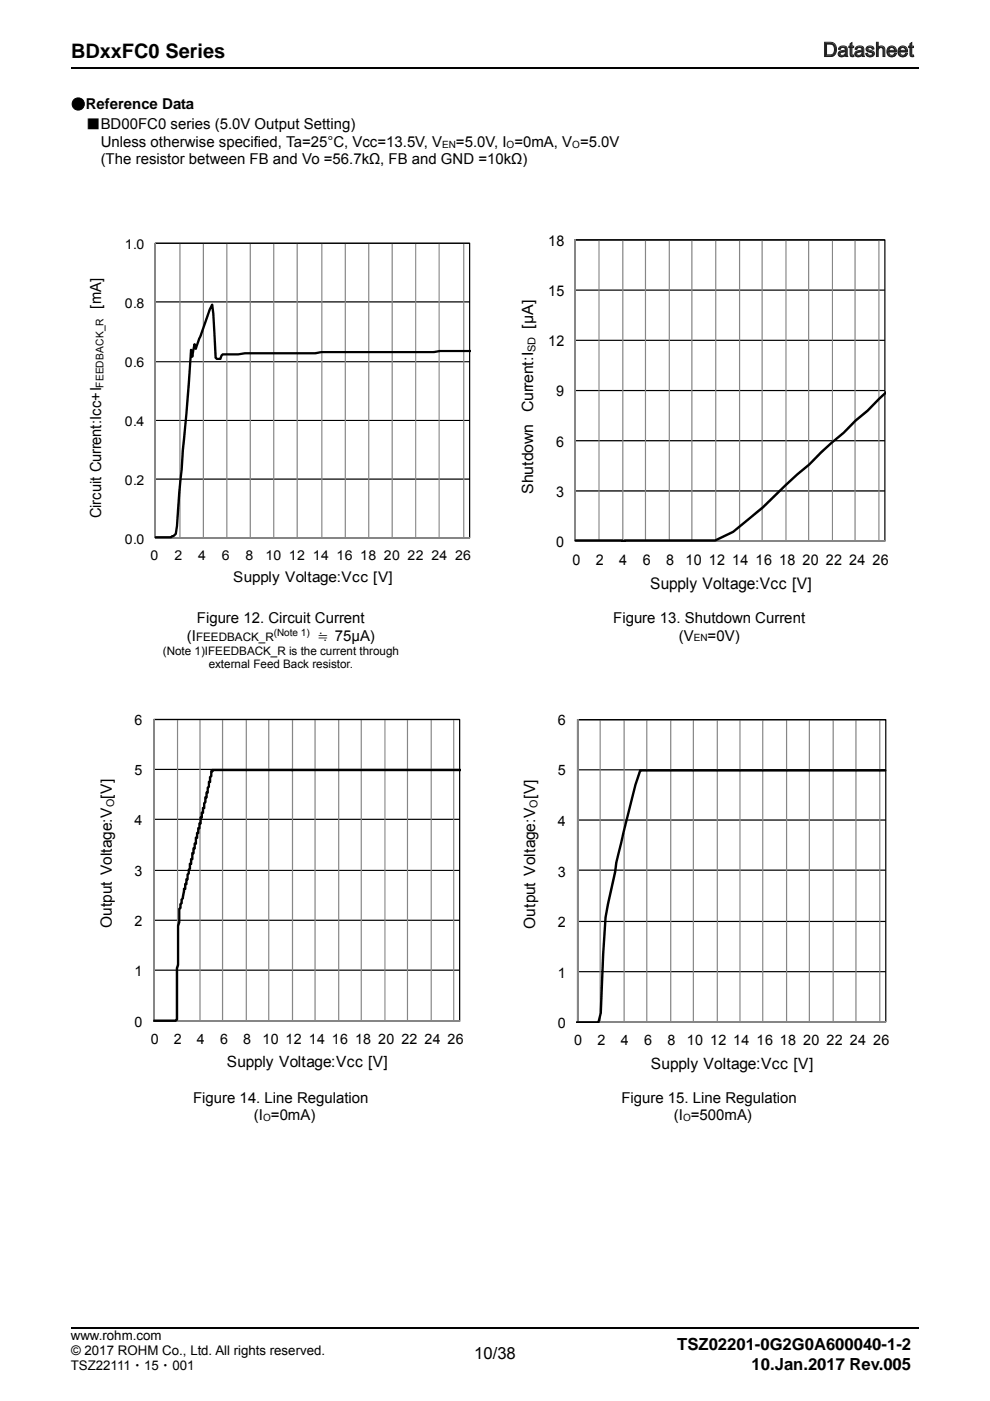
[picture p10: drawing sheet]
<svg xmlns="http://www.w3.org/2000/svg" width="210mm" height="297mm" viewBox="0 0 210 297" stroke-linecap="round" stroke-linejoin="round" font-family="sans-serif">
<path d="M15 281.7h179.7" fill="none" stroke="#010202" stroke-width=".32"/>
<path d="M15 14.4h179.7" fill="none" stroke="#010202" stroke-width=".34"/>
<path d="M122.1 51h65.5v63.6h-65.5z" fill="#fff"/>
<path d="M122 103.9h65.7v.3h-65.7zM122 93.3h65.7v.3h-65.7zM122 82.7h65.7v.2h-65.7zM122 72h65.7v.3h-65.7zM122 61.4h65.7v.2h-65.7zM122 50.7h65.7v.3h-65.7z" fill="#000"/>
<path d="M126.9 50.9h.3v63.8h-.3zM132 50.9h.2v63.8h-.2zM136.8 50.9h.2v63.8h-.2zM141.8 50.9h.3v63.8h-.3zM146.6 50.9h.3v63.8h-.3zM151.7 50.9h.2v63.8h-.2zM156.7 50.9h.3v63.8h-.3zM161.5 50.9h.3v63.8h-.3zM166.6 50.9h.2v63.8h-.2zM171.4 50.9h.2v63.8h-.2zM176.4 50.9h.3v63.8h-.3zM181.2 50.9h.3v63.8h-.3zM186.3 50.9h.2v63.8h-.2z" fill="#868686"/>
<g fill="#000">
<path d="M121.9 114.5l.2-.2h9.9l.5 .6h-.5l.5-.6h19.2l-.1 .1 3.7-1.8 1.3-1.1a103.5 103.5 0 0 0 9.8-8.8l5.1-4.4 4.8-4.7 2.5-2.1 2.5-2.5 2.6-2.1 2.5-2.6 1.5-4.4v-16.4v19.1l-1.2 2.1-2.5 2.6-2.5 2-2.6 2.6-2.5 2.1-4.8 4.7-2.5 2.1-7.4 7-3.7 3.1a15.9 15.9 0 0 1-6.4 3.9l-19.3 .1 .2-.2-.2 .2h-.5l-.2-.2 .2 .2h-9.9l-.2-.2z"/>
<path d="M121.9 50.8h65.9v64h-65.9zM122 51l.1-.1v63.8l-.1-.1h65.7l-.1 .1v-63.8l.1 .1z"/>
</g>
<path d="M122 50.9v63.8h65.7" fill="none" stroke="#868686" stroke-width=".25"/>
<path d="M33.1 51.7h66.4v62.2h-66.4z" fill="#fff"/>
<path d="M32.9 101.5h66.7v.2h-66.7zM32.9 89h66.7v.3h-66.7zM32.9 76.6h66.7v.2h-66.7zM32.9 63.9h66.7v.2h-66.7zM32.9 51.5h66.7v.2h-66.7z" fill="#000"/>
<path d="M38 51.6h.3v62.4h-.3zM43 51.6h.3v62.4h-.3zM48 51.6h.2v62.4h-.2zM53 51.6h.2v62.4h-.2zM57.9 51.6h.3v62.4h-.3zM62.9 51.6h.3v62.4h-.3zM68.1 51.6h.3v62.4h-.3zM73.1 51.6h.3v62.4h-.3zM78.1 51.6h.2v62.4h-.2zM83.1 51.6h.2v62.4h-.2zM88.1 51.6h.2v62.4h-.2zM93 51.6h.3v62.4h-.3zM98.2 51.6h.3v62.4h-.3z" fill="#868686"/>
<g fill="#000">
<path d="M44.8 64.5l.2-.1 .3 .2 .2 1.9 .5 9.3-.1-.1 .3 .2h-.2h.7l-.2 .1 .3-.7 .4-.4h3.2a46.2 46.2 0 0 1 8.5-.2h7.9a47.4 47.4 0 0 1 8.7-.3h16.5a37.5 37.5 0 0 1 7.8-.1v.4h-6.5a47.4 47.4 0 0 1-8.6 .2h-16.6l-1.1 .2h-15l-1.5 .3h-3.3l.2-.1-.2 .2-.3 .8h-1l-.4-.4-.5-9.4-.3-1.9 .5 .1-.5 1-3 8.4-.4-.1-.3-1h.5l-.6 2.8h-.3l-.1-.2-.2-1.4h.5l-.5 7.4-2.5 29.9-.3 1.8-.5 .5-.5 .1 .2-.1-.4 .4-3.4-.1-.1-.2 .3-.2h3.2h-.2l.3-.3h.4l-.2 .1 .5-.5-.1 .2 2.3-25.4 1-13.6 .2-.3 .3 .2 .2 1.5h-.5l.5-2.7 .4-.1 .4 1.1h-.5l3-8.4z"/>
<path d="M32.8 51.5h66.9v62.6h-66.9zM32.9 51.7l.2-.1v62.4l-.2-.1h66.7l-.1 .1v-62.4l.1 .1z"/>
</g>
<path d="M32.9 51.6v62.4h66.7" fill="none" stroke="#868686" stroke-width=".25"/>
<path d="M32.7 152.4h64.9v64h-64.9z" fill="#fff"/>
<path d="M32.6 205.6h64.9v.2h-64.9zM32.6 195h64.9v.2h-64.9zM32.6 184.4h64.9v.3h-64.9zM32.6 173.6h64.9v.2h-64.9zM32.6 163h64.9v.3h-64.9zM32.6 152.4h64.9v.3h-64.9z" fill="#000"/>
<path d="M37.5 152.5h.3v64h-.3zM42.3 152.5h.2v64h-.2zM47.1 152.5h.2v64h-.2zM52.1 152.5h.3v64h-.3zM56.9 152.5h.2v64h-.2zM61.9 152.5h.3v64h-.3zM66.7 152.5h.3v64h-.3zM71.7 152.5h.3v64h-.3zM76.5 152.5h.3v64h-.3zM81.5 152.5h.3v64h-.3zM86.3 152.5h.3v64h-.3zM91.3 152.5h.3v64h-.3zM96.1 152.5h.3v64h-.3z" fill="#868686"/>
<g fill="#000">
<path d="M61.7 163.1l.2-.1h35.8v.5h-35.8l-.2-.1zM44.9 163.1l17-.1 .3 .3-.3 .2h-16.8l.2-.2-.1 .4-.4 .1 .3-.3-.1 1.1-.3 .4 .1-.2v1.1l-.5 .1 .3-.2-.1 1.1-.3 .3 .1-.2v1l-.1 .2-.4 .1 .3-.3v1.1l-.1 .1-.4 .1 .2-.2v1l-.3 .4 .1-.2v1l-.1 .2-.4 .1 .2-.3v1.1l-.5 .2 .3-.3-.1 1.2-.5 .1 .3-.3v1.3l-.1 .2h-.4l.2-.2v1.1l-.4 .2 .2-.3v1l-.1 .2-.4 .1 .3-.3v1l-.1 .2-.4 .1 .2-.3v1.3l-.1 .2h-.4l.3-.2v1l-.1 .2h-.5l.3-.2v1.1l-.5 .1 .2-.2v1.2l-.1 .3h-.4l.3-.3v1.1l-.1 .2h-.4l.2-.2v1.1l-.3 .3 .1-.2v.9l-.3 .3v-.2v1.2l-.5 .1 .3-.3v1l-.1 .2-.4 .1 .2-.3v1v.2l-.5 .1 .3-.3-.3 2.2-.3 .3 .1-.2v.9l-.3 .3v-.2v.9l-.3 .3 .1-.2v2.9l-.3 .7v8.3l-.2 .8v10.8l-.5 .5h-4.6l-.2-.3 .2-.2h4.6h-.2l.2-.2v.2v-11l.2-.6v-8.4l.3-.7v-2.8l.3-.4-.1 .2v-.9l.4-.3-.1 .2v-.9l.3-.3-.1 .2 .3-2.2 .5-.1-.3 .2v-1l.1-.1 .4-.1-.2 .2v-1.1l.5-.1-.3 .2 .1-1.1 .3-.3-.1 .2v-.9l.3-.3-.1 .2v-1l.1-.2 .4-.1-.2 .3 .1-1.2 .4-.1-.3 .2v-1.2l.1-.2 .4-.1-.2 .3v-1l.1-.2 .4-.1-.3 .3 .1-1.2 .5-.1-.3 .3v-1.3l.1-.2h.4l-.2 .2v-1.1l.5-.1-.3 .2v-1l.1-.2 .4-.1-.2 .3v-1.2l.4-.1-.2 .3v-1.3l.1-.1 .4-.1-.3 .2v-1l.1-.2h.5l-.3 .2v-1.1l.5-.1-.2 .2v-1l.3-.4-.1 .2v-1.2l.5-.1-.2 .3v-1.1v-.1l.5-.1-.3 .2v-1.1l.3-.3v.2v-1.2l.5-.1-.3 .3v-1l.3-.5v.2v-1v-.2h.5l-.3 .2z"/>
<path d="M32.5 152.5h65.1v64.1h-65.1zM32.6 152.7l.1-.2v64l-.1-.1h64.9l-.1 .1v-64l.1 .2z"/>
</g>
<path d="M32.6 152.5v64h64.9" fill="none" stroke="#868686" stroke-width=".25"/>
<path d="M122.4 152.5h65.3v64.3h-65.3z" fill="#fff"/>
<path d="M122.5 205.9h65.4v.2h-65.4zM122.5 195.2h65.4v.3h-65.4zM122.5 184.4h65.4v.2h-65.4zM122.5 173.7h65.4v.3h-65.4zM122.5 163.1h65.4v.2h-65.4zM122.5 152.5h65.4v.2h-65.4z" fill="#000"/>
<path d="M127.2 152.6h.2v64h-.2zM132.2 152.6h.3v64h-.3zM137.1 152.6h.2v64h-.2zM142.1 152.6h.3v64h-.3zM146.9 152.6h.3v64h-.3zM152 152.6h.3v64h-.3zM156.8 152.6h.3v64h-.3zM161.6 152.6h.3v64h-.3zM166.7 152.6h.3v64h-.3zM171.5 152.6h.3v64h-.3zM176.6 152.6h.2v64h-.2zM181.4 152.6h.3v64h-.3zM186.5 152.6h.2v64h-.2z" fill="#868686"/>
<g fill="#000">
<path d="M135.6 163.1h52.1l.3 .2-.3 .3h-51.9l.2-.2a147.6 147.6 0 0 0-4 15.5l-1 4-.3 2-.5 2.3a61.7 61.7 0 0 0-2 15.2l-.5 12.4-.5 2h-4.9l.1-.3h4.5l-.2 .2 .5-2 .5-12.4 .5-7.8 2-9.7 .3-2 4-16.5z"/>
<path d="M122.4 152.5h65.6v64.2h-65.6zM122.6 152.6v64l-.1-.1h65.4l-.2 .1v-64l.2 .1h-65.4z"/>
</g>
<path d="M122.5 152.6v64h65.4" fill="none" stroke="#868686" stroke-width=".25"/>
<text font-size="4.2" fill="#231f20" x="174.6" y="12">Datasheet</text>
<text font-size="4.2" x="15.1" y="12.2">BDxxFC0 Series</text>
<g font-size="3.5">
<text x="143.6" y="286.2">TSZ02201-0G2G0A600040-1-2</text>
<text x="100.6" y="288.2">10/38</text>
<text x="159.4" y="290.4">10.Jan.2017 Rev.005</text>
</g>
<text font-size="3.4" x="137.9" y="124.8">Supply Voltage:Vcc [V]</text>
<g font-size="3.3">
<text x="113.1" y="69.7" transform="rotate(-90 113.1 69.7)">[μA]</text>
<text x="113.1" y="87.4" transform="rotate(-90 113.1 87.4)">Current:I</text>
<text x="113.1" y="104.8" transform="rotate(-90 113.1 104.8)">Shutdown</text>
<text x="23.7" y="196.7" transform="rotate(-90 23.7 196.7)">Output Voltage:V [V]</text>
<text x="113.5" y="196.9" transform="rotate(-90 113.5 196.9)">Output Voltage:V [V]</text>
<text x="48.1" y="226.2">Supply Voltage:Vcc [V]</text>
<text x="138" y="226.5">Supply Voltage:Vcc [V]</text>
</g>
<g font-size="3.2">
<text x="15" y="23.2">●Reference Data</text>
<text x="18.2" y="27.3">■BD00FC0 series (5.0V Output Setting)</text>
<text x="21.4" y="31.2">Unless otherwise specified, Ta=25°C, Vcc=13.5V, V</text>
<text x="21.4" y="34.8">(The resistor between FB and Vo =56.7kΩ, FB and GND =10kΩ)</text>
<text x="96.7" y="31.2">=5.0V, I =0mA, V =5.0V</text>
<text x="21.4" y="65.5" transform="rotate(-90 21.4 65.5)">[mA]</text>
<text x="21.4" y="109.9" transform="rotate(-90 21.4 109.9)">Circuit Current:Icc+I</text>
<text x="39.6" y="135.8">(I</text>
<text x="41.8" y="132.2">Figure 12. Circuit Current</text>
<text x="71" y="135.8">75µA)</text>
<text x="130.1" y="132.2">Figure 13. Shutdown Current</text>
<text x="144" y="135.8">(V</text>
<text x="150.1" y="135.8">=0V)</text>
<text x="41" y="233.8">Figure 14. Line Regulation</text>
<text x="131.8" y="233.8">Figure 15. Line Regulation</text>
<text x="53.9" y="237.4">(I =0mA)</text>
<text x="142.9" y="237.4">(I =500mA)</text>
</g>
<g font-size="3.1">
<text x="116.3" y="52.1">18</text>
<text x="116.3" y="62.8">15</text>
<text x="116.3" y="73.4">12</text>
<text x="118" y="84.1">9</text>
<text x="118" y="94.7">6</text>
<text x="118" y="105.4">3</text>
<text x="118" y="116">0</text>
<text x="121.4" y="119.7">0</text>
<text x="126.4" y="119.7">2</text>
<text x="131.4" y="119.7">4</text>
<text x="136.3" y="119.7">6</text>
<text x="141.3" y="119.7">8</text>
<text x="145.4" y="119.7">10 12 14 16 18 20 22 24 26</text>
<text x="49.5" y="123.3">Supply Voltage:Vcc [V]</text>
</g>
<g font-size="3">
<text x="28.5" y="153.6">6</text>
<text x="118.3" y="153.7">6</text>
<text x="28.5" y="164.3">5</text>
<text x="118.3" y="164.4">5</text>
<text x="28.5" y="175">4</text>
<text x="118.3" y="175.1">4</text>
<text x="28.5" y="185.7">3</text>
<text x="118.3" y="185.8">3</text>
<text x="28.5" y="196.4">2</text>
<text x="118.3" y="196.6">2</text>
<text x="28.5" y="207">1</text>
<text x="118.3" y="207.3">1</text>
<text x="28.5" y="217.7">0</text>
<text x="32" y="221.3">0</text>
<text x="36.9" y="221.3">2</text>
<text x="41.8" y="221.3">4</text>
<text x="46.7" y="221.3">6</text>
<text x="51.6" y="221.3">8</text>
<text x="55.7" y="221.3">10 12 14 16 18 20 22 24 26</text>
<text x="118.3" y="218">0</text>
<text x="121.8" y="221.6">0</text>
<text x="126.7" y="221.6">2</text>
<text x="131.7" y="221.6">4</text>
<text x="136.6" y="221.6">6</text>
<text x="141.6" y="221.6">8</text>
<text x="145.6" y="221.6">10 12 14 16 18 20 22 24 26</text>
</g>
<g font-size="2.9">
<text x="26.5" y="52.7">1.0</text>
<text x="26.5" y="65.2">0.8</text>
<text x="26.5" y="77.7">0.6</text>
<text x="26.5" y="90.2">0.4</text>
<text x="26.5" y="102.7">0.2</text>
<text x="26.5" y="115.3">0.0</text>
<text x="31.9" y="118.7">0</text>
<text x="37" y="118.7">2</text>
<text x="42" y="118.7">4</text>
<text x="47.1" y="118.7">6</text>
<text x="52.1" y="118.7">8</text>
<text x="56.3" y="118.7">10 12 14 16 18 20 22 24 26</text>
</g>
<g font-size="2.8">
<text x="15" y="284.2">www.rohm.com</text>
<text x="15.1" y="287.2">© 2017 ROHM Co., Ltd. All rights reserved.</text>
<text x="15" y="290.4">TSZ22111・15・001</text>
</g>
<g font-size="2.5">
<text x="41.6" y="135.8">FEEDBACK_R</text>
<text x="67.3" y="135.8">≒</text>
<text x="34.5" y="138.9">(Note 1)IFEEDBACK_R is the current through</text>
<text x="44.3" y="141.7">external Feed Back resistor.</text>
</g>
<g font-size="2.3">
<text x="113.6" y="74.6" transform="rotate(-90 113.6 74.6)">SD</text>
<text x="24.2" y="171.2" transform="rotate(-90 24.2 171.2)">O</text>
<text x="114" y="171.2" transform="rotate(-90 114 171.2)">O</text>
</g>
<text font-size="2.2" x="21.9" y="82.3" transform="rotate(-90 21.9 82.3)">FEEDBACK_R</text>
<g font-size="2.1">
<text x="93.8" y="31.4">EN</text>
<text x="107.5" y="31.4">O</text>
<text x="121.4" y="31.4">O</text>
<text x="58.1" y="134.8">(Note 1)</text>
<text x="147.2" y="136">EN</text>
<text x="55.8" y="237.6">O</text>
<text x="144.9" y="237.6">O</text>
</g>
</svg>
